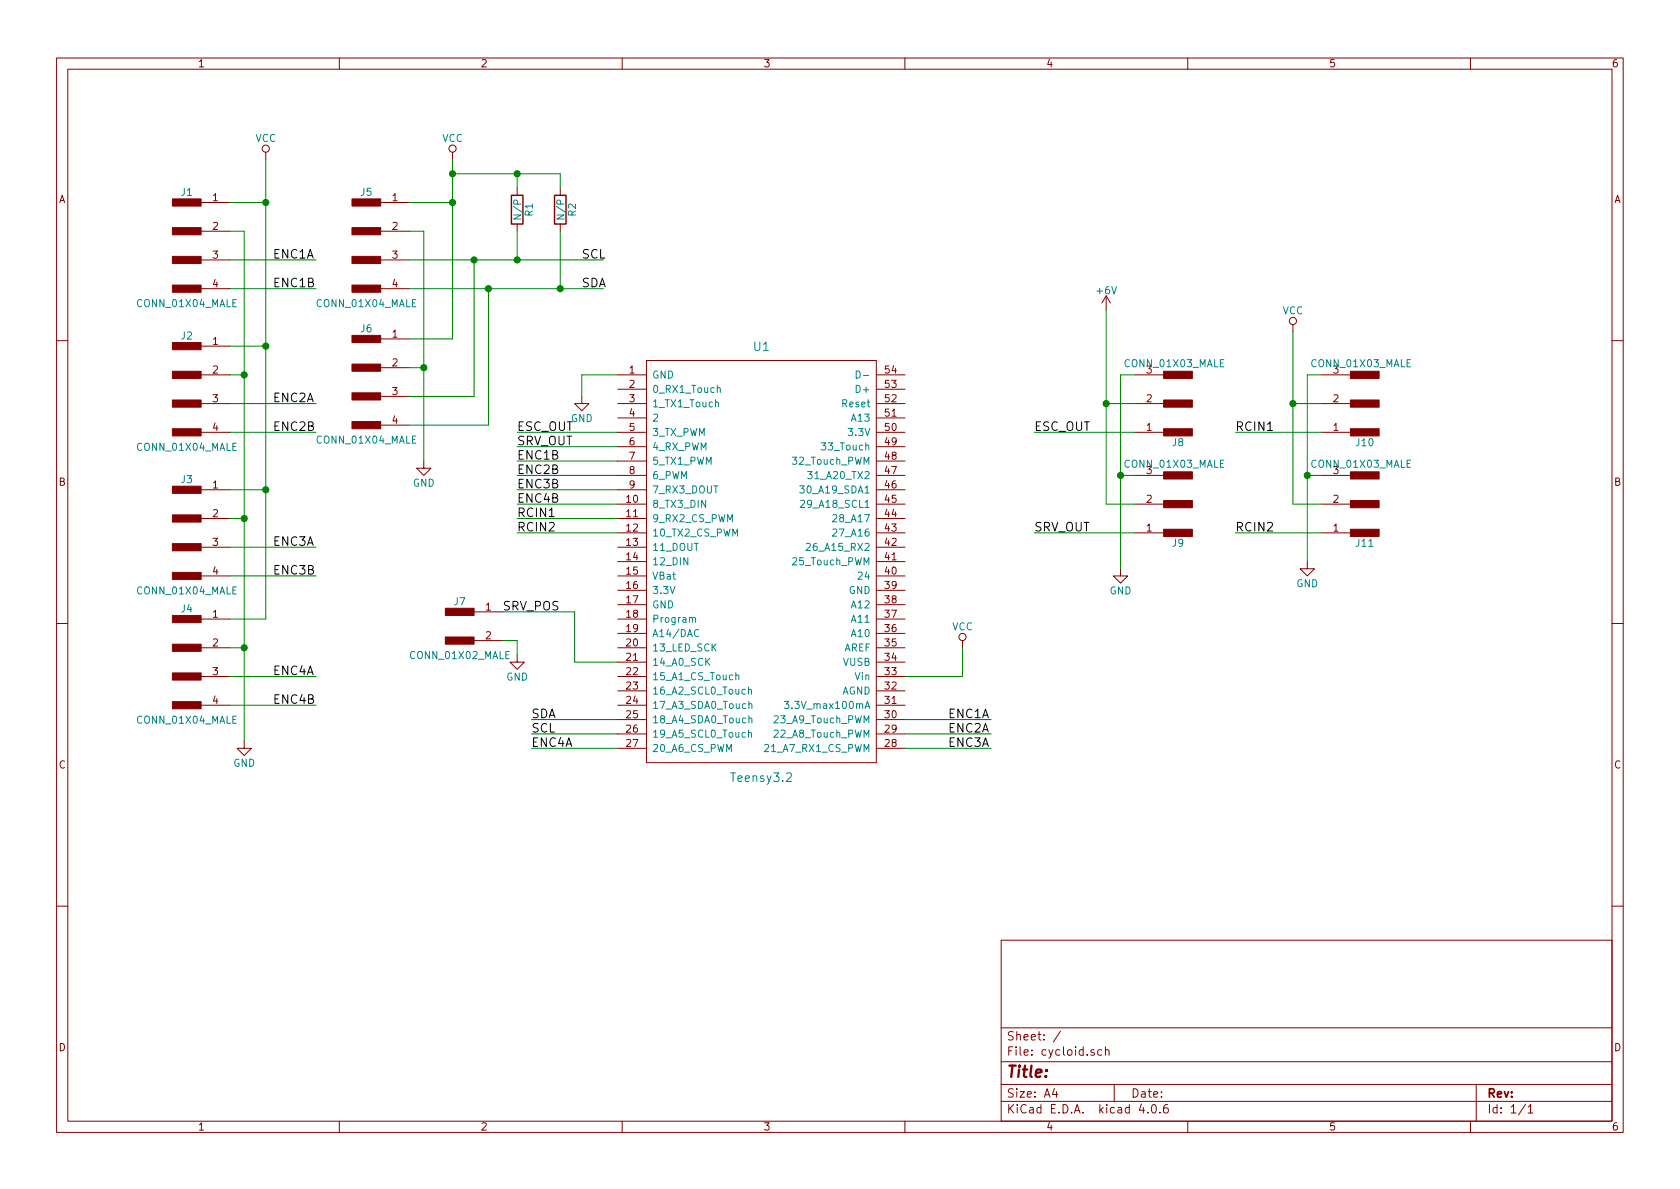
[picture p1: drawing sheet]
EESchema Schematic File Version 2
LIBS:power
LIBS:device
LIBS:transistors
LIBS:conn
LIBS:linear
LIBS:regul
LIBS:74xx
LIBS:cmos4000
LIBS:adc-dac
LIBS:memory
LIBS:xilinx
LIBS:microcontrollers
LIBS:dsp
LIBS:microchip
LIBS:analog_switches
LIBS:motorola
LIBS:texas
LIBS:intel
LIBS:audio
LIBS:interface
LIBS:digital-audio
LIBS:philips
LIBS:display
LIBS:cypress
LIBS:siliconi
LIBS:opto
LIBS:atmel
LIBS:contrib
LIBS:valves
LIBS:cycloid-cache
EELAYER 25 0
EELAYER END
$Descr A4 11693 8268
encoding utf-8
Sheet 1 1
Title ""
Date ""
Rev ""
Comp ""
Comment1 ""
Comment2 ""
Comment3 ""
Comment4 ""
$EndDescr
$Comp
L +6V #PWR01
U 1 1
P 7700 2150
F 0 "#PWR01" H 7700 2000 50  0001 C CNN
F 1 "+6V" H 7700 2290 50  0000 C CNN
F 2 "" H 7700 2150 50  0001 C CNN
F 3 "" H 7700 2150 50  0001 C CNN
	1    7700 2150
	1    0    0    -1  
$EndComp
$Comp
L GND #PWR02
U 1 1
P 7800 3950
F 0 "#PWR02" H 7800 3700 50  0001 C CNN
F 1 "GND" H 7800 3800 50  0000 C CNN
F 2 "" H 7800 3950 50  0001 C CNN
F 3 "" H 7800 3950 50  0001 C CNN
	1    7800 3950
	1    0    0    -1  
$EndComp
$Comp
L CONN_01X03_MALE J8
U 1 1
P 8200 2800
F 0 "J8" H 8200 3075 50  0000 C CNN
F 1 "CONN_01X03_MALE" H 8225 2525 50  0000 C CNN
F 2 "Pin_Headers:Pin_Header_Straight_1x03_Pitch2.54mm" H 8200 3000 50  0001 C CNN
F 3 "" H 8200 3000 50  0001 C CNN
	1    8200 2800
	-1   0    0    1   
$EndComp
$Comp
L CONN_01X03_MALE J9
U 1 1
P 8200 3500
F 0 "J9" H 8200 3775 50  0000 C CNN
F 1 "CONN_01X03_MALE" H 8225 3225 50  0000 C CNN
F 2 "Pin_Headers:Pin_Header_Straight_1x03_Pitch2.54mm" H 8200 3700 50  0001 C CNN
F 3 "" H 8200 3700 50  0001 C CNN
	1    8200 3500
	-1   0    0    1   
$EndComp
Wire Wire Line
	7900 3300 7800 3300
Wire Wire Line
	7700 2800 7900 2800
Wire Wire Line
	4300 3100 3600 3100
Wire Wire Line
	4300 3000 3600 3000
Text Label 3600 3000 0    60   ~ 0
ESC_OUT
Text Label 3600 3100 0    60   ~ 0
SRV_OUT
Wire Wire Line
	7900 3000 7200 3000
Wire Wire Line
	7900 3700 7200 3700
Text Label 7200 3000 0    60   ~ 0
ESC_OUT
Text Label 7200 3700 0    60   ~ 0
SRV_OUT
$Comp
L CONN_01X04_MALE J1
U 1 1
P 1300 1700
F 0 "J1" H 1300 2075 50  0000 C CNN
F 1 "CONN_01X04_MALE" H 1300 1300 50  0000 C CNN
F 2 "Pin_Headers:Pin_Header_Straight_1x04_Pitch2.54mm" H 1300 2000 50  0001 C CNN
F 3 "" H 1300 2000 50  0001 C CNN
	1    1300 1700
	1    0    0    -1  
$EndComp
$Comp
L CONN_01X04_MALE J2
U 1 1
P 1300 2700
F 0 "J2" H 1300 3075 50  0000 C CNN
F 1 "CONN_01X04_MALE" H 1300 2300 50  0000 C CNN
F 2 "Pin_Headers:Pin_Header_Straight_1x04_Pitch2.54mm" H 1300 3000 50  0001 C CNN
F 3 "" H 1300 3000 50  0001 C CNN
	1    1300 2700
	1    0    0    -1  
$EndComp
$Comp
L CONN_01X04_MALE J3
U 1 1
P 1300 3700
F 0 "J3" H 1300 4075 50  0000 C CNN
F 1 "CONN_01X04_MALE" H 1300 3300 50  0000 C CNN
F 2 "Pin_Headers:Pin_Header_Straight_1x04_Pitch2.54mm" H 1300 4000 50  0001 C CNN
F 3 "" H 1300 4000 50  0001 C CNN
	1    1300 3700
	1    0    0    -1  
$EndComp
$Comp
L CONN_01X04_MALE J4
U 1 1
P 1300 4600
F 0 "J4" H 1300 4975 50  0000 C CNN
F 1 "CONN_01X04_MALE" H 1300 4200 50  0000 C CNN
F 2 "Pin_Headers:Pin_Header_Straight_1x04_Pitch2.54mm" H 1300 4900 50  0001 C CNN
F 3 "" H 1300 4900 50  0001 C CNN
	1    1300 4600
	1    0    0    -1  
$EndComp
Wire Wire Line
	7700 3500 7900 3500
Wire Wire Line
	7700 2150 7700 3500
Connection ~ 7700 2800
Wire Wire Line
	7900 2600 7800 2600
Wire Wire Line
	7800 2600 7800 3950
Connection ~ 7800 3300
$Comp
L VCC #PWR03
U 1 1
P 1850 1100
F 0 "#PWR03" H 1850 950 50  0001 C CNN
F 1 "VCC" H 1850 1250 50  0000 C CNN
F 2 "" H 1850 1100 50  0001 C CNN
F 3 "" H 1850 1100 50  0001 C CNN
	1    1850 1100
	1    0    0    -1  
$EndComp
Wire Wire Line
	1850 1100 1850 4300
Wire Wire Line
	1850 1400 1600 1400
Wire Wire Line
	1850 2400 1600 2400
Connection ~ 1850 1400
Wire Wire Line
	1850 3400 1600 3400
Connection ~ 1850 2400
Wire Wire Line
	1850 4300 1600 4300
Connection ~ 1850 3400
$Comp
L VCC #PWR04
U 1 1
P 6700 4500
F 0 "#PWR04" H 6700 4350 50  0001 C CNN
F 1 "VCC" H 6700 4650 50  0000 C CNN
F 2 "" H 6700 4500 50  0001 C CNN
F 3 "" H 6700 4500 50  0001 C CNN
	1    6700 4500
	1    0    0    -1  
$EndComp
Wire Wire Line
	6700 4500 6700 4700
Wire Wire Line
	6700 4700 6300 4700
$Comp
L CONN_01X04_MALE J5
U 1 1
P 2550 1700
F 0 "J5" H 2550 2075 50  0000 C CNN
F 1 "CONN_01X04_MALE" H 2550 1300 50  0000 C CNN
F 2 "Pin_Headers:Pin_Header_Straight_1x04_Pitch2.54mm" H 2550 2000 50  0001 C CNN
F 3 "" H 2550 2000 50  0001 C CNN
	1    2550 1700
	1    0    0    -1  
$EndComp
$Comp
L CONN_01X04_MALE J6
U 1 1
P 2550 2650
F 0 "J6" H 2550 3025 50  0000 C CNN
F 1 "CONN_01X04_MALE" H 2550 2250 50  0000 C CNN
F 2 "Pin_Headers:Pin_Header_Straight_1x04_Pitch2.54mm" H 2550 2950 50  0001 C CNN
F 3 "" H 2550 2950 50  0001 C CNN
	1    2550 2650
	1    0    0    -1  
$EndComp
$Comp
L VCC #PWR05
U 1 1
P 3150 1100
F 0 "#PWR05" H 3150 950 50  0001 C CNN
F 1 "VCC" H 3150 1250 50  0000 C CNN
F 2 "" H 3150 1100 50  0001 C CNN
F 3 "" H 3150 1100 50  0001 C CNN
	1    3150 1100
	1    0    0    -1  
$EndComp
Wire Wire Line
	3150 1400 2850 1400
Wire Wire Line
	3150 1100 3150 2350
Wire Wire Line
	3150 2350 2850 2350
Connection ~ 3150 1400
$Comp
L GND #PWR06
U 1 1
P 2950 3200
F 0 "#PWR06" H 2950 2950 50  0001 C CNN
F 1 "GND" H 2950 3050 50  0000 C CNN
F 2 "" H 2950 3200 50  0001 C CNN
F 3 "" H 2950 3200 50  0001 C CNN
	1    2950 3200
	1    0    0    -1  
$EndComp
$Comp
L GND #PWR07
U 1 1
P 1700 5150
F 0 "#PWR07" H 1700 4900 50  0001 C CNN
F 1 "GND" H 1700 5000 50  0000 C CNN
F 2 "" H 1700 5150 50  0001 C CNN
F 3 "" H 1700 5150 50  0001 C CNN
	1    1700 5150
	1    0    0    -1  
$EndComp
Wire Wire Line
	1700 1600 1700 5150
Wire Wire Line
	1700 4500 1600 4500
Wire Wire Line
	1700 3600 1600 3600
Connection ~ 1700 4500
Wire Wire Line
	1700 2600 1600 2600
Connection ~ 1700 3600
Wire Wire Line
	1600 1600 1700 1600
Connection ~ 1700 2600
Wire Wire Line
	1600 1800 2200 1800
Wire Wire Line
	1600 2000 2200 2000
Wire Wire Line
	1600 2800 2200 2800
Wire Wire Line
	1600 3000 2200 3000
Wire Wire Line
	1600 3800 2200 3800
Wire Wire Line
	1600 4000 2200 4000
Wire Wire Line
	1600 4700 2200 4700
Wire Wire Line
	1600 4900 2200 4900
Wire Wire Line
	2950 1600 2950 3200
Wire Wire Line
	2950 2550 2850 2550
Wire Wire Line
	2950 1600 2850 1600
Connection ~ 2950 2550
Wire Wire Line
	2850 1800 4200 1800
Wire Wire Line
	2850 2000 4200 2000
Wire Wire Line
	2850 2750 3300 2750
Wire Wire Line
	3300 2750 3300 1800
Connection ~ 3300 1800
Wire Wire Line
	2850 2950 3400 2950
Wire Wire Line
	3400 2950 3400 2000
Connection ~ 3400 2000
Text Label 4050 1800 0    60   ~ 0
SCL
Text Label 4050 2000 0    60   ~ 0
SDA
$Comp
L R R1
U 1 1
P 3600 1450
F 0 "R1" V 3680 1450 50  0000 C CNN
F 1 "N/P" V 3600 1450 50  0000 C CNN
F 2 "Resistors_SMD:R_0805_HandSoldering" V 3530 1450 50  0001 C CNN
F 3 "" H 3600 1450 50  0001 C CNN
	1    3600 1450
	1    0    0    -1  
$EndComp
$Comp
L R R2
U 1 1
P 3900 1450
F 0 "R2" V 3980 1450 50  0000 C CNN
F 1 "N/P" V 3900 1450 50  0000 C CNN
F 2 "Resistors_SMD:R_0805_HandSoldering" V 3830 1450 50  0001 C CNN
F 3 "" H 3900 1450 50  0001 C CNN
	1    3900 1450
	1    0    0    -1  
$EndComp
Wire Wire Line
	3900 1600 3900 2000
Connection ~ 3900 2000
Wire Wire Line
	3600 1600 3600 1800
Connection ~ 3600 1800
Wire Wire Line
	3600 1300 3600 1200
Wire Wire Line
	3150 1200 3900 1200
Connection ~ 3150 1200
Wire Wire Line
	3900 1200 3900 1300
Connection ~ 3600 1200
Wire Wire Line
	4300 5100 3700 5100
Wire Wire Line
	4300 5000 3700 5000
Text Label 3700 5100 0    60   ~ 0
SCL
Text Label 3700 5000 0    60   ~ 0
SDA
Text Label 1900 2000 0    60   ~ 0
ENC1B
Text Label 1900 3000 0    60   ~ 0
ENC2B
Text Label 1900 4000 0    60   ~ 0
ENC3B
Text Label 1900 4900 0    60   ~ 0
ENC4B
Wire Wire Line
	4300 3200 3600 3200
Wire Wire Line
	4300 3300 3600 3300
Wire Wire Line
	4300 3400 3600 3400
Wire Wire Line
	4300 3500 3600 3500
Text Label 3600 3200 0    60   ~ 0
ENC1B
Text Label 3600 3300 0    60   ~ 0
ENC2B
Text Label 3600 3400 0    60   ~ 0
ENC3B
Text Label 3600 3500 0    60   ~ 0
ENC4B
$Comp
L CONN_01X02_MALE J7
U 1 1
P 3200 4350
F 0 "J7" H 3200 4525 50  0000 C CNN
F 1 "CONN_01X02_MALE" H 3200 4150 50  0000 C CNN
F 2 "Pin_Headers:Pin_Header_Straight_1x02_Pitch2.54mm" H 3200 4450 50  0001 C CNN
F 3 "" H 3200 4450 50  0001 C CNN
	1    3200 4350
	1    0    0    -1  
$EndComp
$Comp
L GND #PWR08
U 1 1
P 3600 4550
F 0 "#PWR08" H 3600 4300 50  0001 C CNN
F 1 "GND" H 3600 4400 50  0000 C CNN
F 2 "" H 3600 4550 50  0001 C CNN
F 3 "" H 3600 4550 50  0001 C CNN
	1    3600 4550
	1    0    0    -1  
$EndComp
Wire Wire Line
	3600 4550 3600 4450
Wire Wire Line
	3600 4450 3500 4450
Wire Wire Line
	3500 4250 4000 4250
Wire Wire Line
	4000 4250 4000 4600
Wire Wire Line
	4000 4600 4300 4600
Text Label 3500 4250 0    60   ~ 0
SRV_POS
$Comp
L Teensy3.2 U1
U 1 1
P 5300 3900
F 0 "U1" H 5300 5400 60  0000 C CNN
F 1 "Teensy3.2" H 5300 2400 60  0000 C CNN
F 2 "Teensy:Teensy30_31_32_LC" H 5300 3100 60  0001 C CNN
F 3 "" H 5300 3100 60  0000 C CNN
	1    5300 3900
	1    0    0    -1  
$EndComp
$Comp
L CONN_01X03_MALE J10
U 1 1
P 9500 2800
F 0 "J10" H 9500 3075 50  0000 C CNN
F 1 "CONN_01X03_MALE" H 9525 2525 50  0000 C CNN
F 2 "Pin_Headers:Pin_Header_Straight_1x03_Pitch2.54mm" H 9500 3000 50  0001 C CNN
F 3 "" H 9500 3000 50  0001 C CNN
	1    9500 2800
	-1   0    0    1   
$EndComp
$Comp
L CONN_01X03_MALE J11
U 1 1
P 9500 3500
F 0 "J11" H 9500 3775 50  0000 C CNN
F 1 "CONN_01X03_MALE" H 9525 3225 50  0000 C CNN
F 2 "Pin_Headers:Pin_Header_Straight_1x03_Pitch2.54mm" H 9500 3700 50  0001 C CNN
F 3 "" H 9500 3700 50  0001 C CNN
	1    9500 3500
	-1   0    0    1   
$EndComp
$Comp
L GND #PWR09
U 1 1
P 9100 3900
F 0 "#PWR09" H 9100 3650 50  0001 C CNN
F 1 "GND" H 9100 3750 50  0000 C CNN
F 2 "" H 9100 3900 50  0001 C CNN
F 3 "" H 9100 3900 50  0001 C CNN
	1    9100 3900
	1    0    0    -1  
$EndComp
$Comp
L VCC #PWR010
U 1 1
P 9000 2300
F 0 "#PWR010" H 9000 2150 50  0001 C CNN
F 1 "VCC" H 9000 2450 50  0000 C CNN
F 2 "" H 9000 2300 50  0001 C CNN
F 3 "" H 9000 2300 50  0001 C CNN
	1    9000 2300
	1    0    0    -1  
$EndComp
Wire Wire Line
	9000 2300 9000 3500
Wire Wire Line
	9000 2800 9200 2800
Wire Wire Line
	9000 3500 9200 3500
Connection ~ 9000 2800
Wire Wire Line
	9100 2600 9100 3900
Wire Wire Line
	9100 3300 9200 3300
Wire Wire Line
	9100 2600 9200 2600
Connection ~ 9100 3300
Wire Wire Line
	9200 3000 8600 3000
Wire Wire Line
	9200 3700 8600 3700
Text Label 8600 3000 0    60   ~ 0
RCIN1
Text Label 8600 3700 0    60   ~ 0
RCIN2
Wire Wire Line
	4300 3600 3600 3600
Wire Wire Line
	4300 3700 3600 3700
Text Label 1900 1800 0    60   ~ 0
ENC1A
Text Label 1900 2800 0    60   ~ 0
ENC2A
Text Label 1900 3800 0    60   ~ 0
ENC3A
Text Label 1900 4700 0    60   ~ 0
ENC4A
Text Label 3600 3600 0    60   ~ 0
RCIN1
Text Label 3600 3700 0    60   ~ 0
RCIN2
Wire Wire Line
	4300 5200 3700 5200
Wire Wire Line
	6300 5100 6900 5100
Wire Wire Line
	6300 5200 6900 5200
Wire Wire Line
	6300 5000 6900 5000
Text Label 6600 5000 0    60   ~ 0
ENC1A
Text Label 6600 5100 0    60   ~ 0
ENC2A
Text Label 6600 5200 0    60   ~ 0
ENC3A
Text Label 3700 5200 0    60   ~ 0
ENC4A
$Comp
L GND #PWR?
U 1 1
P 4050 2750
F 0 "#PWR?" H 4050 2500 50  0001 C CNN
F 1 "GND" H 4050 2600 50  0000 C CNN
F 2 "" H 4050 2750 50  0001 C CNN
F 3 "" H 4050 2750 50  0001 C CNN
	1    4050 2750
	1    0    0    -1  
$EndComp
Wire Wire Line
	4300 2600 4050 2600
Wire Wire Line
	4050 2600 4050 2750
$EndSCHEMATC
